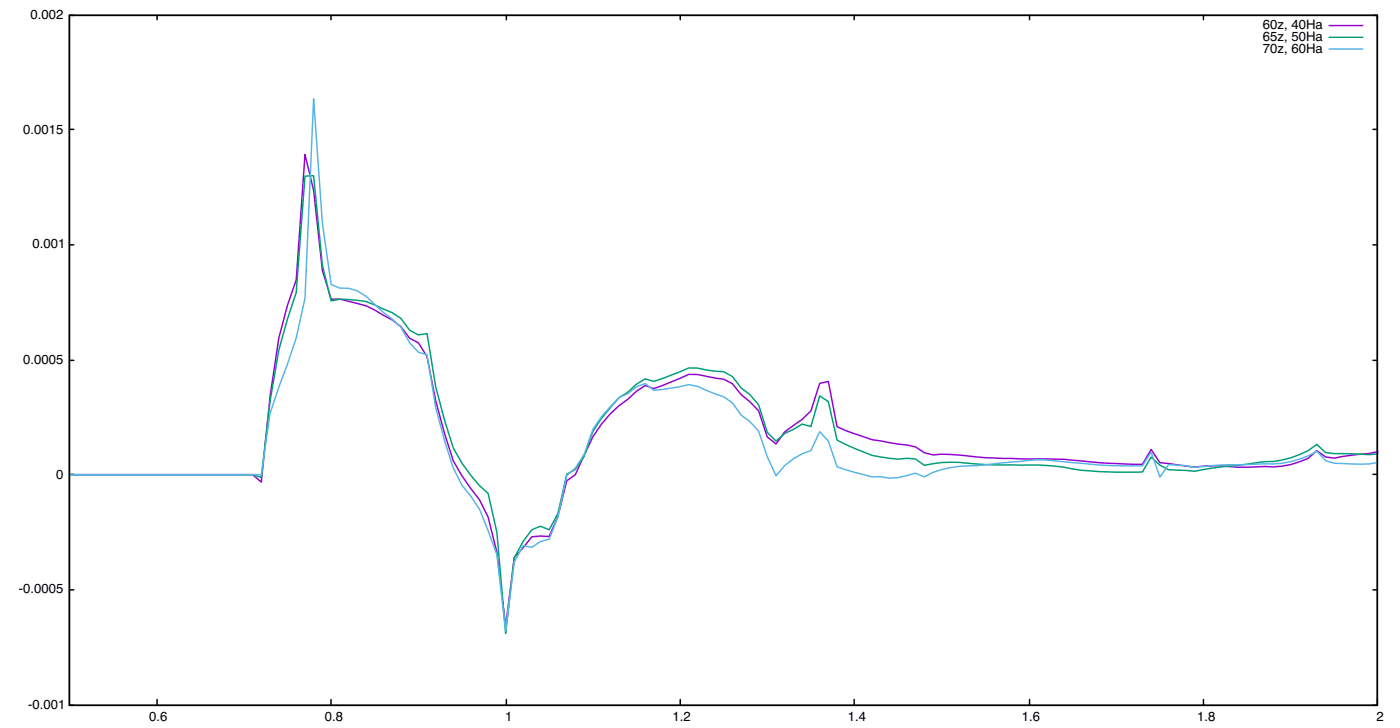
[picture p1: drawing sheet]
<svg xmlns="http://www.w3.org/2000/svg" width="338mm" height="176mm" viewBox="0 0 338 176" stroke-linecap="round" stroke-linejoin="round" font-family="sans-serif">
<g fill="none" stroke="#000" stroke-width=".35">
<path d="M16.8 3.7h315.7v166.5h-315.7zM16.8 3.7h1M37.9 3.7v1.1M79.9 3.7v1.1M122.2 3.7v1.1M164.2 3.7v1.1M206.2 3.7v1.1M248.5 3.7v1.1M290.5 3.7v1.1M331.4 3.7h1.1v1.1M16.8 31.2h1M331.4 31.2h1.1"/>
<path d="M16.8 59.1h1M331.4 59.1h1.1M16.8 87h1M331.4 87h1.1M16.8 114.5h1M331.4 114.5h1.1M16.8 142.3h1M331.4 142.3h1.1M16.8 170.2h1M37.9 168.8v1.4M79.9 168.8v1.4M122.2 168.8v1.4"/>
<path d="M164.2 168.8v1.4M206.2 168.8v1.4M248.5 168.8v1.4M290.5 168.8v1.4M332.5 168.8v1.4h-1.1"/>
</g>
<path d="M320.9 6.2h8.1M332.6 109l-10.5 1.6-2.1-.3-2.1-1.5-2.1 1.8a20.3 20.3 0 0 1-10.5 2l-2.2 .1a45.6 45.6 0 0 1-8.4-.3l-4.2 .1-2.1 .2-8.4-1-2.1-3.2-2.1 3.6a168.2 168.2 0 0 1-19-1.3l-6.3-.1a175 175 0 0 1-21.1-1l-2.1-.1-2.1 .2-2.1-.5-2.1-1.5-10.5-1.7-6.3-2.2-2.1-.9-2.1-11-2.1 .5-2.1 6.7-2.2 2-4.2 3-2.1 2.9-2.1-1.7-2.1-6.3-2.1-2.2-2.1-1.7-2.1-2.6-2.1-1.1-6.3-1.1-2.1-.1-8.5 3.5-2-.8-2.2 1.4-2.1 2a27.7 27.7 0 0 0-10.5 13.5l-2.1 4.6-2.1 1.5-2.1 8.6-2.1 4.9-2.1-.1-2.1 .1-4.3 5-2 16.7-2.2-17.9-2.1-8.5-2.1-4.2-4.2-5.8-2.1-3.6-2.1-6.6-2.1-7.8-2.1-10.8-2.1-3.3-2.1-1.1-2.1-2.8-2.1-1.6-2.1-1.1a18.6 18.6 0 0 0-8.5-3.4l-2.1-.5h-2.1l-2.1-6.9-2.1-19.4-2.1-8.6-2.1 30.2-2.1 6.2-2.1 7.9-2.1 14.1-2.1 20.6-2.1-1.8h-44.2" fill="none" stroke="#9400d3" stroke-width=".35"/>
<path d="M320.9 9h8.1M332.6 109.5l-2.1 .2-8.4-.2-2.1-.3-2.1-2a20.5 20.5 0 0 1-12.6 4.2l-12.7 1.6-4.2 .7-6.3-.4-2.1-1-2.1-2-2.1 3.6a93.6 93.6 0 0 1-21.1-1.4l-4.2-.3a157.2 157.2 0 0 1-18.9-.6 28.3 28.3 0 0 0-8.5 .7l-2.1-1.5-2.1-.2-2.1 .2-6.3-.9-4.2-1.7-4.2-2-2.1-9.3-2.1-1.4-2.1 7.4-2.2-.6-2 1.3-2.2 1-2.1 1.8-2.1-2.1-2.1-6.6-2.1-2.5-2.1-1.6-2.1-2.7-2.1-1.2-4.2-.4-2.1-.5h-2.1l-8.5 3.2-2-.6-2.2 1.3-2.1 2-2.1 1.3-4.2 5-2.1 3.1-2.1 6-2.1 3.2-2.1 1.1-2.1 9.5-2.1 3.9-2.1-.8-2.1 .8-2.1 2.9-2.2 3.9-2 18.3-2.2-24.5-2.1-9.3a35.5 35.5 0 0 1-8.4-11l-2.1-6.7-2.1-8-2.1-12.9-2.1 .3-2.1-1.1-2.1-2.9-2.1-1.3-2.1-.9a18.9 18.9 0 0 0-12.7-2l-2.1-8.6-2.1-21.6-2.1 .1-2.1 28.1-2.1 6.4-2.1 7.5-2.1 12.3-2.1 18.4-2.1-.7h-44.2" fill="none" stroke="#009e73" stroke-width=".35"/>
<path d="M320.9 11.8h8.1M332.6 111.6a39.3 39.3 0 0 1-10.5 .2l-2.1-.6-2.1-2.3a22.4 22.4 0 0 1-12.6 3l-10.6 .3-6.3 .6-2.1-.4-4.2-.3-2.1 3-2.1-6-2.1 3.3a144.1 144.1 0 0 1-21.1-1.2 26.5 26.5 0 0 0-8.4 .1l-10.5 1.1a29.2 29.2 0 0 0-10.6 1.6l-2.1 1.1-2.1-.9-4.2 1.1-2.1 .1-2.1-.4-2.1 .1-6.3-1.7-2.1-.8-2.1-6.2-2.1-2.2-2.1 4.5a15.9 15.9 0 0 0-8.5 6.1l-2.1-4.6-2.1-6.2-2.1-2.3-2.1-1.5-2.1-3-2.1-1.5-2.1-.7-4.2-1.8-2.1-.4-4.2 .9-4.3 .5-2-1.6-2.2 .7-2.1 1.7-2.1 1-4.2 4.5-2.1 3.1-2.1 6.1-2.1 3.3-2.1 1.8-2.1 10-2.1 5.3-2.1 .6-2.1 1.4-2.1-.4-2.2 4-2 16.6-2.2-18.5-4.2-10.9-2.1-3.2-2.1-2.6-2.1-4.1-2.1-6.6-2.1-7.9-2.1-12.9-2.1-.6-2.1-2.3-2.1-3.7-6.3-5.5a9.6 9.6 0 0 0-8.5-4l-2.1-.8-2.1-14.9-2.1-30-2.1 48.2-2.1 9.6-6.3 18.2-2.1 14.7h-46.3" fill="none" stroke="#56b4e9" stroke-width=".35"/>
<g font-size="3.2">
<text x="7.4" y="4.6">0.002</text>
<text x="304.9" y="7">60z, 40Ha</text>
<text x="304.9" y="9.9">65z, 50Ha</text>
<text x="304.9" y="12.7">70z, 60Ha</text>
<text x="5.6" y="32.4">0.0015</text>
<text x="7.9" y="59.9">0.001</text>
<text x="5.6" y="87.8">0.0005</text>
<text x="13.5" y="115.7">0</text>
<text x="4.6" y="143.2">-0.0005</text>
<text x="6.8" y="171.1">-0.001</text>
<text x="36" y="173.9">0.6</text>
<text x="78.4" y="173.9">0.8</text>
<text x="121.9" y="173.9">1</text>
<text x="162.3" y="173.9">1.2</text>
<text x="204.7" y="173.9">1.4</text>
<text x="246.7" y="173.9">1.6</text>
<text x="289" y="173.9">1.8</text>
<text x="332.3" y="173.9">2</text>
</g>
</svg>
